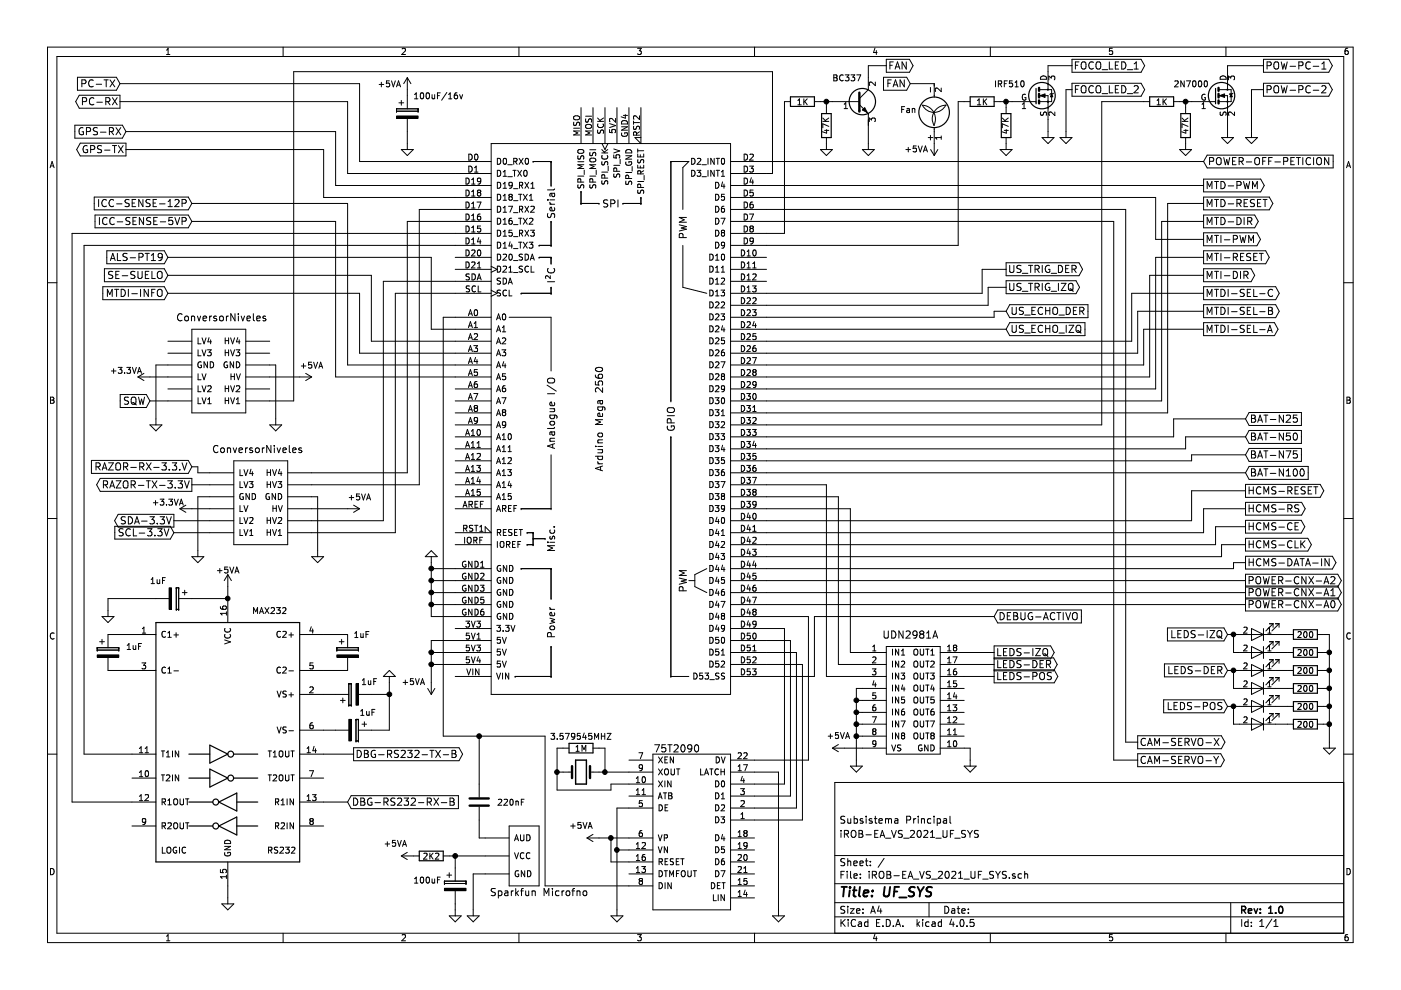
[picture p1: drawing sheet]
EESchema Schematic File Version 2
LIBS:power
LIBS:device
LIBS:transistors
LIBS:conn
LIBS:linear
LIBS:regul
LIBS:74xx
LIBS:cmos4000
LIBS:adc-dac
LIBS:memory
LIBS:xilinx
LIBS:microcontrollers
LIBS:dsp
LIBS:microchip
LIBS:analog_switches
LIBS:motorola
LIBS:texas
LIBS:intel
LIBS:audio
LIBS:interface
LIBS:digital-audio
LIBS:philips
LIBS:display
LIBS:cypress
LIBS:siliconi
LIBS:opto
LIBS:atmel
LIBS:contrib
LIBS:valves
LIBS:motor_drivers
LIBS:references
LIBS:relays
LIBS:switches
LIBS:arduino
LIBS:Baphomet_Libreria
LIBS:battery_management
LIBS:mechanical
LIBS:Power_Management
LIBS:74xgxx
LIBS:motors
LIBS:iROB-EA_VS_2021_UF_SYS-cache
EELAYER 25 0
EELAYER END
$Descr A4 11693 8268
encoding utf-8
Sheet 1 1
Title "UF_SYS"
Date ""
Rev "1.0"
Comp ""
Comment1 "iROB-EA_VS_2021_UF_SYS"
Comment2 "Subsistema Principal"
Comment3 ""
Comment4 ""
$EndDescr
$Comp
L MAX232 U?
U 1 1
P 1900 6200
F 0 "U?" H 1350 7250 50  0001 C CNN
F 1 "MAX232" H 2250 7300 50  0000 C CNN
F 2 "" H 1900 6300 50  0000 C CNN
F 3 "" H 1900 6300 50  0000 C CNN
	1    1900 6200
	1    0    0    -1  
$EndComp
$Comp
L CP C?
U 1 1
P 900 5450
F 0 "C?" H 925 5550 50  0001 L CNN
F 1 "1uF" H 1050 5500 50  0000 L CNN
F 2 "" H 938 5300 50  0000 C CNN
F 3 "" H 900 5450 50  0000 C CNN
	1    900  5450
	1    0    0    -1  
$EndComp
Wire Wire Line
	900  5300 1100 5300
Wire Wire Line
	1100 5600 900  5600
$Comp
L CP C?
U 1 1
P 2900 5450
F 0 "C?" H 2925 5550 50  0001 L CNN
F 1 "1uF" H 2950 5600 50  0000 L CNN
F 2 "" H 2938 5300 50  0000 C CNN
F 3 "" H 2900 5450 50  0000 C CNN
	1    2900 5450
	1    0    0    -1  
$EndComp
Wire Wire Line
	2700 5300 2900 5300
Wire Wire Line
	2700 5600 2900 5600
$Comp
L CP C?
U 1 1
P 2950 6100
F 0 "C?" H 2975 6200 50  0001 L CNN
F 1 "1uF" V 2800 6150 50  0000 L CNN
F 2 "" H 2988 5950 50  0000 C CNN
F 3 "" H 2950 6100 50  0000 C CNN
	1    2950 6100
	0    1    1    0   
$EndComp
$Comp
L CP C?
U 1 1
P 2950 5800
F 0 "C?" H 2975 5900 50  0001 L CNN
F 1 "1uF" V 3050 5600 50  0000 L CNN
F 2 "" H 2988 5650 50  0000 C CNN
F 3 "" H 2950 5800 50  0000 C CNN
	1    2950 5800
	0    -1   -1   0   
$EndComp
$Comp
L +5VA #PWR?
U 1 1
P 1900 4900
F 0 "#PWR?" H 1900 4750 50  0001 C CNN
F 1 "+5VA" H 1900 5040 50  0000 C CNN
F 2 "" H 1900 4900 50  0000 C CNN
F 3 "" H 1900 4900 50  0000 C CNN
	1    1900 4900
	1    0    0    -1  
$EndComp
$Comp
L CP C?
U 1 1
P 1450 5000
F 0 "C?" H 1475 5100 50  0001 L CNN
F 1 "1uF" V 1300 4800 50  0000 L CNN
F 2 "" H 1488 4850 50  0000 C CNN
F 3 "" H 1450 5000 50  0000 C CNN
	1    1450 5000
	0    1    1    0   
$EndComp
$Comp
L GND #PWR?
U 1 1
P 900 5100
F 0 "#PWR?" H 900 4850 50  0001 C CNN
F 1 "GND" H 900 4950 50  0001 C CNN
F 2 "" H 900 5100 50  0000 C CNN
F 3 "" H 900 5100 50  0000 C CNN
	1    900  5100
	1    0    0    -1  
$EndComp
Wire Wire Line
	1600 5000 1900 5000
Wire Wire Line
	1300 5000 900  5000
Wire Wire Line
	900  5000 900  5100
Wire Wire Line
	1900 5000 1900 4900
Connection ~ 1900 5000
Wire Wire Line
	2700 5800 2800 5800
Wire Wire Line
	2800 6100 2700 6100
Wire Wire Line
	3100 5800 3250 5800
$Comp
L GND #PWR?
U 1 1
P 3250 5700
F 0 "#PWR?" H 3250 5450 50  0001 C CNN
F 1 "GND" H 3250 5550 50  0001 C CNN
F 2 "" H 3250 5700 50  0000 C CNN
F 3 "" H 3250 5700 50  0000 C CNN
	1    3250 5700
	-1   0    0    1   
$EndComp
$Comp
L GND #PWR?
U 1 1
P 1900 7500
F 0 "#PWR?" H 1900 7250 50  0001 C CNN
F 1 "GND" H 1900 7350 50  0001 C CNN
F 2 "" H 1900 7500 50  0000 C CNN
F 3 "" H 1900 7500 50  0000 C CNN
	1    1900 7500
	1    0    0    -1  
$EndComp
Wire Wire Line
	1900 7400 1900 7500
Text GLabel 2950 6300 2    60   Output ~ 0
DBG-RS232-TX-B
Wire Wire Line
	3250 5700 3250 6100
Wire Wire Line
	3250 6100 3100 6100
Connection ~ 3250 5800
Text GLabel 2900 6700 2    60   Input ~ 0
DBG-RS232-RX-B
Wire Wire Line
	700  6300 1100 6300
Wire Wire Line
	600  6700 1100 6700
$Comp
L SPARKFUN-MICROFONO U?
U 1 1
P 4500 6800
F 0 "U?" H 4550 6900 60  0001 C CNN
F 1 "Sparkfun Microfno" H 4500 6150 60  0000 C CNN
F 2 "" H 4500 6800 60  0001 C CNN
F 3 "" H 4500 6800 60  0001 C CNN
	1    4500 6800
	-1   0    0    -1  
$EndComp
$Comp
L +5VA #PWR?
U 1 1
P 3450 7150
F 0 "#PWR?" H 3450 7000 50  0001 C CNN
F 1 "+5VA" V 3550 7300 50  0000 C CNN
F 2 "" H 3450 7150 50  0000 C CNN
F 3 "" H 3450 7150 50  0000 C CNN
	1    3450 7150
	0    -1   -1   0   
$EndComp
Wire Wire Line
	3750 7150 4050 7150
$Comp
L GND #PWR?
U 1 1
P 3950 7600
F 0 "#PWR?" H 3950 7350 50  0001 C CNN
F 1 "GND" H 3950 7450 50  0001 C CNN
F 2 "" H 3950 7600 50  0000 C CNN
F 3 "" H 3950 7600 50  0000 C CNN
	1    3950 7600
	1    0    0    -1  
$EndComp
Wire Wire Line
	4050 7300 3950 7300
Wire Wire Line
	3950 7300 3950 7600
$Comp
L 75T2090 U?
U 1 1
P 5800 6200
F 0 "U?" H 5450 6300 60  0001 C CNN
F 1 "75T2090" H 5650 6150 60  0000 C CNN
F 2 "" H 5800 6200 60  0001 C CNN
F 3 "" H 5800 6200 60  0001 C CNN
	1    5800 6200
	1    0    0    -1  
$EndComp
$Comp
L Crystal Y?
U 1 1
P 4850 6450
F 0 "Y?" H 4850 6600 50  0001 C CNN
F 1 "3.579545MHZ" H 4850 6750 50  0000 C CNN
F 2 "" H 4850 6450 50  0000 C CNN
F 3 "" H 4850 6450 50  0000 C CNN
	1    4850 6450
	1    0    0    -1  
$EndComp
Wire Wire Line
	5000 6450 5250 6450
Wire Wire Line
	5250 6550 5100 6550
Wire Wire Line
	5100 6550 5100 6600
Wire Wire Line
	5100 6600 4650 6600
$Comp
L R R?
U 1 1
P 4850 6250
F 0 "R?" V 4930 6250 50  0001 C CNN
F 1 "1M" V 4850 6250 50  0000 C CNN
F 2 "" V 4780 6250 50  0000 C CNN
F 3 "" H 4850 6250 50  0000 C CNN
	1    4850 6250
	0    1    1    0   
$EndComp
Wire Wire Line
	5000 6250 5050 6250
Wire Wire Line
	5050 6250 5050 6450
Connection ~ 5050 6450
Wire Wire Line
	4700 6450 4650 6450
Wire Wire Line
	4650 6600 4650 6250
Wire Wire Line
	4650 6250 4700 6250
Connection ~ 4650 6450
$Comp
L GND #PWR?
U 1 1
P 5150 7600
F 0 "#PWR?" H 5150 7350 50  0001 C CNN
F 1 "GND" H 5150 7450 50  0001 C CNN
F 2 "" H 5150 7600 50  0000 C CNN
F 3 "" H 5150 7600 50  0000 C CNN
	1    5150 7600
	1    0    0    -1  
$EndComp
Wire Wire Line
	5250 7100 5150 7100
Wire Wire Line
	6300 6450 6500 6450
Connection ~ 5150 7100
Wire Wire Line
	5250 6750 5150 6750
$Comp
L +5VA #PWR?
U 1 1
P 5000 7000
F 0 "#PWR?" H 5000 6850 50  0001 C CNN
F 1 "+5VA" V 5100 7150 50  0000 C CNN
F 2 "" H 5000 7000 50  0000 C CNN
F 3 "" H 5000 7000 50  0000 C CNN
	1    5000 7000
	0    -1   -1   0   
$EndComp
Wire Wire Line
	5000 7000 5250 7000
Wire Wire Line
	5250 7200 5100 7200
Wire Wire Line
	5100 7200 5100 7000
Connection ~ 5100 7000
$Comp
L Arduino_Mega2560_Shield XA?
U 1 1
P 5100 3500
F 0 "XA?" V 5200 3500 60  0001 C CNN
F 1 "Arduino Mega 2560" V 5000 3500 60  0000 C CNN
F 2 "" H 5800 6250 60  0001 C CNN
F 3 "" H 5800 6250 60  0001 C CNN
	1    5100 3500
	1    0    0    -1  
$EndComp
Wire Wire Line
	6400 5250 6550 5250
Wire Wire Line
	6550 5250 6550 6550
Wire Wire Line
	6550 6550 6300 6550
Wire Wire Line
	6400 5350 6600 5350
Wire Wire Line
	6600 5350 6600 6650
Wire Wire Line
	6600 6650 6300 6650
Wire Wire Line
	6400 5450 6650 5450
Wire Wire Line
	6650 5450 6650 6750
Wire Wire Line
	6650 6750 6300 6750
Wire Wire Line
	6400 5550 6700 5550
Wire Wire Line
	6700 5550 6700 6850
Wire Wire Line
	6700 6850 6300 6850
Wire Wire Line
	6400 5150 6750 5150
Wire Wire Line
	6750 5150 6750 6350
Wire Wire Line
	6750 6350 6300 6350
Wire Wire Line
	4550 7400 5250 7400
Wire Wire Line
	4000 7000 4050 7000
Wire Wire Line
	3800 2650 3700 2650
Wire Wire Line
	3700 2650 3700 6150
Wire Wire Line
	3700 6150 4550 6150
$Comp
L +5VA #PWR?
U 1 1
P 3600 5700
F 0 "#PWR?" H 3600 5550 50  0001 C CNN
F 1 "+5VA" H 3750 5700 50  0000 C CNN
F 2 "" H 3600 5700 50  0000 C CNN
F 3 "" H 3600 5700 50  0000 C CNN
	1    3600 5700
	-1   0    0    1   
$EndComp
Wire Wire Line
	3600 5450 3800 5450
Wire Wire Line
	3600 5550 3800 5550
$Comp
L GND #PWR?
U 1 1
P 3600 4700
F 0 "#PWR?" H 3600 4450 50  0001 C CNN
F 1 "GND" H 3600 4550 50  0001 C CNN
F 2 "" H 3600 4700 50  0000 C CNN
F 3 "" H 3600 4700 50  0000 C CNN
	1    3600 4700
	-1   0    0    1   
$EndComp
Wire Wire Line
	3800 4750 3600 4750
Wire Wire Line
	3600 4700 3600 5150
Wire Wire Line
	3800 4850 3600 4850
Connection ~ 3600 4850
Wire Wire Line
	3800 4950 3600 4950
Connection ~ 3600 4950
Wire Wire Line
	3800 5050 3600 5050
Connection ~ 3600 5050
Wire Wire Line
	3600 5150 3800 5150
Connection ~ 3600 4750
Wire Wire Line
	3600 5350 3600 5700
Connection ~ 3600 5450
Connection ~ 3600 5550
Wire Wire Line
	3800 5350 3600 5350
Wire Wire Line
	4550 6150 4550 7400
Connection ~ 4000 6150
Text GLabel 10400 5050 2    60   Output ~ 0
POWER-CNX-A0
Wire Wire Line
	10400 5050 6400 5050
Text GLabel 10400 4950 2    60   Output ~ 0
POWER-CNX-A1
Wire Wire Line
	6400 4950 10400 4950
Text GLabel 10400 4850 2    60   Output ~ 0
POWER-CNX-A2
Wire Wire Line
	10400 4850 6400 4850
Text GLabel 10400 4700 2    60   Output ~ 0
HCMS-DATA-IN
Text GLabel 10400 4250 2    60   Output ~ 0
HCMS-RS
Text GLabel 10400 4550 2    60   Output ~ 0
HCMS-CLK
Text GLabel 10400 4100 2    60   Output ~ 0
HCMS-RESET
Text GLabel 10400 4400 2    60   Output ~ 0
HCMS-CE
Wire Wire Line
	6400 4750 10300 4750
Wire Wire Line
	10300 4750 10300 4700
Wire Wire Line
	10300 4700 10400 4700
Wire Wire Line
	10400 4550 10200 4550
Wire Wire Line
	10200 4550 10200 4650
Wire Wire Line
	10200 4650 6400 4650
Wire Wire Line
	10400 4400 10150 4400
Wire Wire Line
	10150 4400 10150 4550
Wire Wire Line
	10150 4550 6400 4550
Wire Wire Line
	10050 4250 10400 4250
Wire Wire Line
	10050 4250 10050 4450
Wire Wire Line
	10050 4450 6400 4450
Wire Wire Line
	10400 4100 9950 4100
Wire Wire Line
	9950 4100 9950 4350
Wire Wire Line
	9950 4350 6400 4350
$Comp
L UDN2981A U?
U 1 1
P 7500 5200
F 0 "U?" H 7400 5150 60  0001 C CNN
F 1 "UDN2981A" H 7600 5100 60  0000 C CNN
F 2 "" H 7500 5200 60  0001 C CNN
F 3 "" H 7500 5200 60  0001 C CNN
	1    7500 5200
	1    0    0    -1  
$EndComp
Wire Wire Line
	6400 4250 7100 4250
Wire Wire Line
	7100 4250 7100 5450
Wire Wire Line
	7100 5450 7200 5450
Wire Wire Line
	6400 4150 7000 4150
Wire Wire Line
	7000 4150 7000 5550
Wire Wire Line
	7000 5550 7200 5550
Wire Wire Line
	7200 5650 6900 5650
Wire Wire Line
	6900 5650 6900 4050
Wire Wire Line
	6900 4050 6400 4050
$Comp
L LED D?
U 1 1
P 10500 5300
F 0 "D?" H 10500 5400 50  0001 C CNN
F 1 "LED" H 10500 5200 50  0001 C CNN
F 2 "" H 10500 5300 50  0000 C CNN
F 3 "" H 10500 5300 50  0000 C CNN
	1    10500 5300
	-1   0    0    1   
$EndComp
$Comp
L LED D?
U 1 1
P 10500 5450
F 0 "D?" H 10500 5550 50  0001 C CNN
F 1 "LED" H 10500 5350 50  0001 C CNN
F 2 "" H 10500 5450 50  0000 C CNN
F 3 "" H 10500 5450 50  0000 C CNN
	1    10500 5450
	-1   0    0    1   
$EndComp
$Comp
L LED D?
U 1 1
P 10500 5600
F 0 "D?" H 10500 5700 50  0001 C CNN
F 1 "LED" H 10500 5500 50  0001 C CNN
F 2 "" H 10500 5600 50  0000 C CNN
F 3 "" H 10500 5600 50  0000 C CNN
	1    10500 5600
	-1   0    0    1   
$EndComp
$Comp
L LED D?
U 1 1
P 10500 5750
F 0 "D?" H 10500 5850 50  0001 C CNN
F 1 "LED" H 10500 5650 50  0001 C CNN
F 2 "" H 10500 5750 50  0000 C CNN
F 3 "" H 10500 5750 50  0000 C CNN
	1    10500 5750
	-1   0    0    1   
$EndComp
$Comp
L LED D?
U 1 1
P 10500 5900
F 0 "D?" H 10500 6000 50  0001 C CNN
F 1 "LED" H 10500 5800 50  0001 C CNN
F 2 "" H 10500 5900 50  0000 C CNN
F 3 "" H 10500 5900 50  0000 C CNN
	1    10500 5900
	-1   0    0    1   
$EndComp
$Comp
L LED D?
U 1 1
P 10500 6050
F 0 "D?" H 10500 6150 50  0001 C CNN
F 1 "LED" H 10500 5950 50  0001 C CNN
F 2 "" H 10500 6050 50  0000 C CNN
F 3 "" H 10500 6050 50  0000 C CNN
	1    10500 6050
	-1   0    0    1   
$EndComp
$Comp
L R R?
U 1 1
P 10900 5300
F 0 "R?" V 10980 5300 50  0001 C CNN
F 1 "200" V 10900 5300 50  0000 C CNN
F 2 "" V 10830 5300 50  0000 C CNN
F 3 "" H 10900 5300 50  0000 C CNN
	1    10900 5300
	0    1    1    0   
$EndComp
$Comp
L R R?
U 1 1
P 10900 5450
F 0 "R?" V 10980 5450 50  0001 C CNN
F 1 "200" V 10900 5450 50  0000 C CNN
F 2 "" V 10830 5450 50  0000 C CNN
F 3 "" H 10900 5450 50  0000 C CNN
	1    10900 5450
	0    1    1    0   
$EndComp
$Comp
L R R?
U 1 1
P 10900 5600
F 0 "R?" V 10980 5600 50  0001 C CNN
F 1 "200" V 10900 5600 50  0000 C CNN
F 2 "" V 10830 5600 50  0000 C CNN
F 3 "" H 10900 5600 50  0000 C CNN
	1    10900 5600
	0    1    1    0   
$EndComp
$Comp
L R R?
U 1 1
P 10900 5750
F 0 "R?" V 10980 5750 50  0001 C CNN
F 1 "200" V 10900 5750 50  0000 C CNN
F 2 "" V 10830 5750 50  0000 C CNN
F 3 "" H 10900 5750 50  0000 C CNN
	1    10900 5750
	0    1    1    0   
$EndComp
$Comp
L R R?
U 1 1
P 10900 5900
F 0 "R?" V 10980 5900 50  0001 C CNN
F 1 "200" V 10900 5900 50  0000 C CNN
F 2 "" V 10830 5900 50  0000 C CNN
F 3 "" H 10900 5900 50  0000 C CNN
	1    10900 5900
	0    1    1    0   
$EndComp
$Comp
L R R?
U 1 1
P 10900 6050
F 0 "R?" V 10980 6050 50  0001 C CNN
F 1 "200" V 10900 6050 50  0000 C CNN
F 2 "" V 10830 6050 50  0000 C CNN
F 3 "" H 10900 6050 50  0000 C CNN
	1    10900 6050
	0    1    1    0   
$EndComp
Wire Wire Line
	10650 5300 10750 5300
Wire Wire Line
	10750 5450 10650 5450
Wire Wire Line
	10650 5600 10750 5600
Wire Wire Line
	10650 5750 10750 5750
Wire Wire Line
	10750 5900 10650 5900
Wire Wire Line
	10650 6050 10750 6050
$Comp
L GND #PWR?
U 1 1
P 11100 6200
F 0 "#PWR?" H 11100 5950 50  0001 C CNN
F 1 "GND" H 11100 6050 50  0001 C CNN
F 2 "" H 11100 6200 50  0000 C CNN
F 3 "" H 11100 6200 50  0000 C CNN
	1    11100 6200
	1    0    0    -1  
$EndComp
Wire Wire Line
	11050 5300 11100 5300
Wire Wire Line
	11100 5300 11100 6200
Wire Wire Line
	11050 6050 11100 6050
Connection ~ 11100 6050
Wire Wire Line
	11050 5900 11100 5900
Connection ~ 11100 5900
Wire Wire Line
	11050 5750 11100 5750
Connection ~ 11100 5750
Wire Wire Line
	11050 5600 11100 5600
Connection ~ 11100 5600
Wire Wire Line
	11050 5450 11100 5450
Connection ~ 11100 5450
$Comp
L GND #PWR?
U 1 1
P 7150 6350
F 0 "#PWR?" H 7150 6100 50  0001 C CNN
F 1 "GND" H 7150 6200 50  0001 C CNN
F 2 "" H 7150 6350 50  0000 C CNN
F 3 "" H 7150 6350 50  0000 C CNN
	1    7150 6350
	1    0    0    -1  
$EndComp
Wire Wire Line
	7200 5750 7150 5750
Wire Wire Line
	7150 5750 7150 6350
Wire Wire Line
	7200 6150 7150 6150
Connection ~ 7150 6150
Wire Wire Line
	7200 6050 7150 6050
Connection ~ 7150 6050
Wire Wire Line
	7200 5950 7150 5950
Connection ~ 7150 5950
Wire Wire Line
	7200 5850 7150 5850
Connection ~ 7150 5850
Text GLabel 1050 1250 0    60   Output ~ 0
GPS-TX
Text GLabel 1600 3900 0    60   Input ~ 0
RAZOR-RX-3.3.V
Text GLabel 1000 850  0    60   Output ~ 0
PC-RX
Text GLabel 1000 700  0    60   Input ~ 0
PC-TX
Text GLabel 1050 1100 0    60   Input ~ 0
GPS-RX
Text GLabel 1600 4050 0    60   Output ~ 0
RAZOR-TX-3.3V
Wire Wire Line
	3800 1950 600  1950
Wire Wire Line
	3800 2050 700  2050
Wire Wire Line
	600  1950 600  6700
Wire Wire Line
	700  2050 700  6300
Wire Wire Line
	1000 700  3000 700 
Wire Wire Line
	1050 1100 2800 1100
Wire Wire Line
	1050 1250 2700 1250
Text GLabel 1400 2300 0    60   Input ~ 0
SE-SUELO
Text GLabel 8300 5450 2    60   Output ~ 0
LEDS-IZQ
Text GLabel 8300 5550 2    60   Output ~ 0
LEDS-DER
Wire Wire Line
	8050 5450 8300 5450
Wire Wire Line
	8050 5550 8300 5550
Text GLabel 8300 5650 2    60   Output ~ 0
LEDS-POS
Text GLabel 10250 5300 0    60   Input ~ 0
LEDS-IZQ
Text GLabel 10250 5600 0    60   Input ~ 0
LEDS-DER
Text GLabel 10250 5900 0    60   Input ~ 0
LEDS-POS
Wire Wire Line
	10250 5300 10350 5300
Wire Wire Line
	10350 5450 10300 5450
Wire Wire Line
	10300 5450 10300 5300
Connection ~ 10300 5300
Wire Wire Line
	10250 5600 10350 5600
Wire Wire Line
	10350 5750 10300 5750
Wire Wire Line
	10300 5750 10300 5600
Connection ~ 10300 5600
Wire Wire Line
	10350 5900 10250 5900
Wire Wire Line
	10300 5900 10300 6050
Wire Wire Line
	10300 6050 10350 6050
Connection ~ 10300 5900
Wire Wire Line
	8050 5650 8300 5650
$Comp
L GND #PWR?
U 1 1
P 8100 6350
F 0 "#PWR?" H 8100 6100 50  0001 C CNN
F 1 "GND" H 8100 6200 50  0001 C CNN
F 2 "" H 8100 6350 50  0000 C CNN
F 3 "" H 8100 6350 50  0000 C CNN
	1    8100 6350
	1    0    0    -1  
$EndComp
Wire Wire Line
	8050 6250 8100 6250
Wire Wire Line
	8100 6250 8100 6350
$Comp
L +5VA #PWR?
U 1 1
P 7050 6250
F 0 "#PWR?" H 7050 6100 50  0001 C CNN
F 1 "+5VA" V 7150 6300 50  0000 C CNN
F 2 "" H 7050 6250 50  0000 C CNN
F 3 "" H 7050 6250 50  0000 C CNN
	1    7050 6250
	0    -1   -1   0   
$EndComp
Wire Wire Line
	7200 6250 7050 6250
Text GLabel 10400 3950 2    60   Input ~ 0
BAT-N100
Text GLabel 10400 3800 2    60   Input ~ 0
BAT-N75
Text GLabel 10400 3650 2    60   Input ~ 0
BAT-N50
Text GLabel 10400 3500 2    60   Input ~ 0
BAT-N25
Wire Wire Line
	6400 3950 10400 3950
Wire Wire Line
	6400 3850 9950 3850
Wire Wire Line
	9950 3850 9950 3800
Wire Wire Line
	9950 3800 10400 3800
Wire Wire Line
	10400 3650 9900 3650
Wire Wire Line
	9900 3650 9900 3750
Wire Wire Line
	9900 3750 6400 3750
Wire Wire Line
	6400 3650 9800 3650
Wire Wire Line
	9800 3650 9800 3500
Wire Wire Line
	9800 3500 10400 3500
Text GLabel 10050 1350 2    60   Input ~ 0
POWER-OFF-PETICION
$Comp
L 2N7002 Q?
U 1 1
P 10150 800
F 0 "Q?" H 10350 875 50  0001 L CNN
F 1 "2N7000" H 9800 900 50  0000 L CNN
F 2 "TO_SOT_Packages_SMD:SOT-23" H 10350 725 50  0001 L CIN
F 3 "" H 10150 800 50  0000 L CNN
	1    10150 800 
	1    0    0    -1  
$EndComp
$Comp
L GND #PWR?
U 1 1
P 10250 1100
F 0 "#PWR?" H 10250 850 50  0001 C CNN
F 1 "GND" H 10250 950 50  0001 C CNN
F 2 "" H 10250 1100 50  0000 C CNN
F 3 "" H 10250 1100 50  0000 C CNN
	1    10250 1100
	1    0    0    -1  
$EndComp
$Comp
L R R?
U 1 1
P 9700 850
F 0 "R?" V 9780 850 50  0001 C CNN
F 1 "1K" V 9700 850 50  0000 C CNN
F 2 "" V 9630 850 50  0000 C CNN
F 3 "" H 9700 850 50  0000 C CNN
	1    9700 850 
	0    1    1    0   
$EndComp
Wire Wire Line
	9850 850  9950 850 
Text GLabel 10550 550  2    60   Output ~ 0
POW-PC-1
Wire Wire Line
	10550 550  10250 550 
Wire Wire Line
	10250 550  10250 600 
Text GLabel 10550 750  2    60   Output ~ 0
POW-PC-2
$Comp
L GND #PWR?
U 1 1
P 10450 1100
F 0 "#PWR?" H 10450 850 50  0001 C CNN
F 1 "GND" H 10450 950 50  0001 C CNN
F 2 "" H 10450 1100 50  0000 C CNN
F 3 "" H 10450 1100 50  0000 C CNN
	1    10450 1100
	1    0    0    -1  
$EndComp
Wire Wire Line
	10550 750  10450 750 
$Comp
L R R?
U 1 1
P 9900 1050
F 0 "R?" V 9980 1050 50  0001 C CNN
F 1 "47K" V 9900 1050 50  0000 C CNN
F 2 "" V 9830 1050 50  0000 C CNN
F 3 "" H 9900 1050 50  0000 C CNN
	1    9900 1050
	-1   0    0    1   
$EndComp
Wire Wire Line
	9900 900  9900 850 
Connection ~ 9900 850 
$Comp
L GND #PWR?
U 1 1
P 9900 1200
F 0 "#PWR?" H 9900 950 50  0001 C CNN
F 1 "GND" H 9900 1050 50  0001 C CNN
F 2 "" H 9900 1200 50  0000 C CNN
F 3 "" H 9900 1200 50  0000 C CNN
	1    9900 1200
	1    0    0    -1  
$EndComp
Text GLabel 1450 4350 0    60   Output ~ 0
SDA-3.3V
Text GLabel 1450 4450 0    60   Input ~ 0
SCL-3.3V
Text GLabel 1400 2150 0    60   Input ~ 0
ALS-PT19
Wire Wire Line
	6400 3550 9200 3550
Wire Wire Line
	10050 1350 6400 1350
Wire Wire Line
	10450 750  10450 1100
Wire Wire Line
	10250 1000 10250 1100
Text GLabel 10050 1700 2    60   Output ~ 0
MTD-RESET
Text GLabel 10050 1550 2    60   Output ~ 0
MTD-PWM
Text GLabel 10050 1850 2    60   Output ~ 0
MTD-DIR
Wire Wire Line
	6400 1550 10050 1550
Wire Wire Line
	10050 1700 9750 1700
Wire Wire Line
	9750 1700 9750 3450
Wire Wire Line
	9750 3450 6400 3450
Wire Wire Line
	6400 3350 9700 3350
Wire Wire Line
	9700 3350 9700 1850
Wire Wire Line
	9700 1850 10050 1850
Text GLabel 10050 2150 2    60   Output ~ 0
MTI-RESET
Text GLabel 10050 2000 2    60   Output ~ 0
MTI-PWM
Text GLabel 10050 2300 2    60   Output ~ 0
MTI-DIR
Wire Wire Line
	10050 2000 9650 2000
Wire Wire Line
	9650 2000 9650 1650
Wire Wire Line
	9650 1650 6400 1650
Wire Wire Line
	10050 2150 9650 2150
Wire Wire Line
	9650 2150 9650 3250
Wire Wire Line
	9650 3250 6400 3250
Wire Wire Line
	6400 3150 9600 3150
Wire Wire Line
	9600 3150 9600 2300
Wire Wire Line
	9600 2300 10050 2300
Text GLabel 10050 2750 2    60   Output ~ 0
MTDI-SEL-A
Text GLabel 10050 2600 2    60   Output ~ 0
MTDI-SEL-B
Text GLabel 10050 2450 2    60   Output ~ 0
MTDI-SEL-C
Text GLabel 1400 2450 0    60   Input ~ 0
MTDI-INFO
Wire Wire Line
	10050 2750 9550 2750
Wire Wire Line
	9550 2750 9550 3050
Wire Wire Line
	9550 3050 6400 3050
Wire Wire Line
	6400 2950 9500 2950
Wire Wire Line
	9500 2950 9500 2600
Wire Wire Line
	9500 2600 10050 2600
Wire Wire Line
	10050 2450 9450 2450
Wire Wire Line
	9450 2450 9450 2850
Wire Wire Line
	9450 2850 6400 2850
Text GLabel 9500 6350 2    60   Output ~ 0
CAM-SERVO-Y
Text GLabel 9500 6200 2    60   Output ~ 0
CAM-SERVO-X
Wire Wire Line
	6400 1750 9400 1750
Wire Wire Line
	9400 1750 9400 6200
Wire Wire Line
	9400 6200 9500 6200
Wire Wire Line
	6400 1850 9300 1850
Wire Wire Line
	9300 1850 9300 6350
Wire Wire Line
	9300 6350 9500 6350
Text GLabel 8400 2250 2    60   Output ~ 0
US_TRIG_DER
Text GLabel 8400 2400 2    60   Output ~ 0
US_TRIG_IZQ
Text GLabel 8400 2600 2    60   Input ~ 0
US_ECHO_DER
Text GLabel 8400 2750 2    60   Input ~ 0
US_ECHO_IZQ
Wire Wire Line
	8400 2750 6400 2750
Wire Wire Line
	6400 2650 8300 2650
Wire Wire Line
	8300 2650 8300 2600
Wire Wire Line
	8300 2600 8400 2600
Wire Wire Line
	8250 2400 8400 2400
Wire Wire Line
	8250 2400 8250 2550
Wire Wire Line
	8250 2550 6400 2550
Wire Wire Line
	8400 2250 8200 2250
Wire Wire Line
	8200 2250 8200 2450
Wire Wire Line
	8200 2450 6400 2450
Text GLabel 1600 1700 0    60   Input ~ 0
ICC-SENSE-12P
Text GLabel 1600 1850 0    60   Input ~ 0
ICC-SENSE-5VP
Wire Wire Line
	1000 850  2900 850 
Wire Wire Line
	2700 6700 2900 6700
Wire Wire Line
	2700 6300 2950 6300
Text GLabel 8300 5150 2    60   Input ~ 0
DEBUG-ACTIVO
Wire Wire Line
	8300 5150 6800 5150
Wire Wire Line
	6800 5150 6800 5650
Wire Wire Line
	6800 5650 6400 5650
$Comp
L CP C?
U 1 1
P 3400 950
F 0 "C?" H 3425 1050 50  0001 L CNN
F 1 "100uF/16v" H 3450 1100 50  0000 L CNN
F 2 "" H 3438 800 50  0000 C CNN
F 3 "" H 3400 950 50  0000 C CNN
	1    3400 950 
	1    0    0    -1  
$EndComp
$Comp
L GND #PWR?
U 1 1
P 3400 1200
F 0 "#PWR?" H 3400 950 50  0001 C CNN
F 1 "GND" H 3400 1050 50  0001 C CNN
F 2 "" H 3400 1200 50  0000 C CNN
F 3 "" H 3400 1200 50  0000 C CNN
	1    3400 1200
	1    0    0    -1  
$EndComp
Wire Wire Line
	3400 1100 3400 1200
$Comp
L +5VA #PWR?
U 1 1
P 3400 750
F 0 "#PWR?" H 3400 600 50  0001 C CNN
F 1 "+5VA" H 3250 800 50  0000 C CNN
F 2 "" H 3400 750 50  0000 C CNN
F 3 "" H 3400 750 50  0000 C CNN
	1    3400 750 
	1    0    0    -1  
$EndComp
$Comp
L R R?
U 1 1
P 3600 7150
F 0 "R?" V 3680 7150 50  0001 C CNN
F 1 "2K2" V 3600 7150 50  0000 C CNN
F 2 "" V 3530 7150 50  0000 C CNN
F 3 "" H 3600 7150 50  0000 C CNN
	1    3600 7150
	0    1    1    0   
$EndComp
$Comp
L C C?
U 1 1
P 4000 6700
F 0 "C?" H 4025 6800 50  0001 L CNN
F 1 "220nF" H 4150 6700 50  0000 L CNN
F 2 "" H 4038 6550 50  0000 C CNN
F 3 "" H 4000 6700 50  0000 C CNN
	1    4000 6700
	1    0    0    -1  
$EndComp
Wire Wire Line
	4000 6150 4000 6550
Wire Wire Line
	4000 6850 4000 7000
$Comp
L CP C?
U 1 1
P 3800 7400
F 0 "C?" H 3825 7500 50  0001 L CNN
F 1 "100uF" H 3450 7450 50  0000 L CNN
F 2 "" H 3838 7250 50  0000 C CNN
F 3 "" H 3800 7400 50  0000 C CNN
	1    3800 7400
	1    0    0    -1  
$EndComp
Wire Wire Line
	3800 7150 3800 7250
Connection ~ 3800 7150
$Comp
L GND #PWR?
U 1 1
P 3800 7600
F 0 "#PWR?" H 3800 7350 50  0001 C CNN
F 1 "GND" H 3800 7450 50  0001 C CNN
F 2 "" H 3800 7600 50  0000 C CNN
F 3 "" H 3800 7600 50  0000 C CNN
	1    3800 7600
	1    0    0    -1  
$EndComp
Wire Wire Line
	3800 7550 3800 7600
$Comp
L GND #PWR?
U 1 1
P 6500 7600
F 0 "#PWR?" H 6500 7350 50  0001 C CNN
F 1 "GND" H 6500 7450 50  0001 C CNN
F 2 "" H 6500 7600 50  0000 C CNN
F 3 "" H 6500 7600 50  0000 C CNN
	1    6500 7600
	1    0    0    -1  
$EndComp
Wire Wire Line
	5150 6750 5150 7600
Wire Wire Line
	6500 6450 6500 7600
Wire Wire Line
	9200 3550 9200 850 
Wire Wire Line
	9200 850  9550 850 
$Comp
L GND #PWR?
U 1 1
P 7250 1200
F 0 "#PWR?" H 7250 950 50  0001 C CNN
F 1 "GND" H 7250 1050 50  0001 C CNN
F 2 "" H 7250 1200 50  0000 C CNN
F 3 "" H 7250 1200 50  0000 C CNN
	1    7250 1200
	1    0    0    -1  
$EndComp
$Comp
L R R?
U 1 1
P 6700 850
F 0 "R?" V 6780 850 50  0001 C CNN
F 1 "1K" V 6700 850 50  0000 C CNN
F 2 "" V 6630 850 50  0000 C CNN
F 3 "" H 6700 850 50  0000 C CNN
	1    6700 850 
	0    1    1    0   
$EndComp
Wire Wire Line
	6850 850  6950 850 
Wire Wire Line
	7250 550  7250 650 
$Comp
L R R?
U 1 1
P 6900 1050
F 0 "R?" V 6980 1050 50  0001 C CNN
F 1 "47K" V 6900 1050 50  0000 C CNN
F 2 "" V 6830 1050 50  0000 C CNN
F 3 "" H 6900 1050 50  0000 C CNN
	1    6900 1050
	-1   0    0    1   
$EndComp
Wire Wire Line
	6900 900  6900 850 
Connection ~ 6900 850 
$Comp
L GND #PWR?
U 1 1
P 6900 1200
F 0 "#PWR?" H 6900 950 50  0001 C CNN
F 1 "GND" H 6900 1050 50  0001 C CNN
F 2 "" H 6900 1200 50  0000 C CNN
F 3 "" H 6900 1200 50  0000 C CNN
	1    6900 1200
	1    0    0    -1  
$EndComp
Wire Wire Line
	7250 1000 7250 1200
Text GLabel 7400 550  2    60   Output ~ 0
FAN
Wire Wire Line
	6550 850  6550 1950
Wire Wire Line
	6550 1950 6400 1950
$Comp
L ConversorNiveles U?
U 1 1
P 2100 3800
F 0 "U?" H 1850 3850 60  0001 C CNN
F 1 "ConversorNiveles" H 2050 3850 60  0000 C CNN
F 2 "" H 2100 3800 60  0001 C CNN
F 3 "" H 2100 3800 60  0001 C CNN
	1    2100 3800
	-1   0    0    -1  
$EndComp
Wire Wire Line
	2600 4450 3300 4450
Wire Wire Line
	2600 4350 3200 4350
$Comp
L GND #PWR?
U 1 1
P 2650 4600
F 0 "#PWR?" H 2650 4350 50  0001 C CNN
F 1 "GND" H 2650 4450 50  0001 C CNN
F 2 "" H 2650 4600 50  0000 C CNN
F 3 "" H 2650 4600 50  0000 C CNN
	1    2650 4600
	1    0    0    -1  
$EndComp
Wire Wire Line
	2600 4150 2650 4150
Wire Wire Line
	2650 4150 2650 4600
$Comp
L GND #PWR?
U 1 1
P 1650 4600
F 0 "#PWR?" H 1650 4350 50  0001 C CNN
F 1 "GND" H 1650 4450 50  0001 C CNN
F 2 "" H 1650 4600 50  0000 C CNN
F 3 "" H 1650 4600 50  0000 C CNN
	1    1650 4600
	1    0    0    -1  
$EndComp
Wire Wire Line
	1750 4150 1650 4150
Wire Wire Line
	1650 4150 1650 4600
$Comp
L +5VA #PWR?
U 1 1
P 2900 4250
F 0 "#PWR?" H 2900 4100 50  0001 C CNN
F 1 "+5VA" V 2800 4350 50  0000 C CNN
F 2 "" H 2900 4250 50  0000 C CNN
F 3 "" H 2900 4250 50  0000 C CNN
	1    2900 4250
	0    1    1    0   
$EndComp
Wire Wire Line
	2600 4250 2900 4250
$Comp
L +3.3VA #PWR?
U 1 1
P 1600 4250
F 0 "#PWR?" H 1600 4100 50  0001 C CNN
F 1 "+3.3VA" V 1650 4450 50  0000 C CNN
F 2 "" H 1600 4250 50  0000 C CNN
F 3 "" H 1600 4250 50  0000 C CNN
	1    1600 4250
	0    -1   -1   0   
$EndComp
Wire Wire Line
	1450 4350 1750 4350
Wire Wire Line
	1750 4450 1450 4450
Wire Wire Line
	1750 4250 1600 4250
$Comp
L Fan M?
U 1 1
P 7800 900
F 0 "M?" H 7900 1100 50  0001 L CNN
F 1 "Fan" H 7950 950 50  0000 L TNN
F 2 "" H 7800 910 50  0001 C CNN
F 3 "" H 7800 910 50  0001 C CNN
	1    7800 900 
	-1   0    0    1   
$EndComp
$Comp
L Q_NPN_BCE Q?
U 1 1
P 7150 850
F 0 "Q?" H 6950 950 50  0001 L CNN
F 1 "BC337" H 6950 1050 50  0000 L CNN
F 2 "" H 7350 950 50  0000 C CNN
F 3 "" H 7150 850 50  0000 C CNN
	1    7150 850 
	1    0    0    -1  
$EndComp
Text GLabel 7600 700  0    60   Input ~ 0
FAN
$Comp
L +5VA #PWR?
U 1 1
P 7800 1200
F 0 "#PWR?" H 7800 1050 50  0001 C CNN
F 1 "+5VA" H 7950 1250 50  0000 C CNN
F 2 "" H 7800 1200 50  0000 C CNN
F 3 "" H 7800 1200 50  0000 C CNN
	1    7800 1200
	-1   0    0    1   
$EndComp
Wire Wire Line
	1650 3900 1650 3950
Wire Wire Line
	1650 3950 1750 3950
Wire Wire Line
	2600 3950 3400 3950
Wire Wire Line
	2600 4050 3500 4050
Wire Wire Line
	1650 3900 1600 3900
Wire Wire Line
	1750 4050 1600 4050
Wire Wire Line
	3800 2750 3600 2750
Wire Wire Line
	3600 2750 3600 2150
Wire Wire Line
	3600 2150 1400 2150
Wire Wire Line
	1400 2300 3100 2300
Wire Wire Line
	1400 2450 3000 2450
Wire Wire Line
	1600 1700 2900 1700
Wire Wire Line
	1600 1850 2800 1850
Wire Wire Line
	3000 700  3000 1350
Wire Wire Line
	3000 1350 3800 1350
Wire Wire Line
	2900 850  2900 1450
Wire Wire Line
	2900 1450 3800 1450
Wire Wire Line
	2800 1100 2800 1550
Wire Wire Line
	2800 1550 3800 1550
Wire Wire Line
	3800 1650 2700 1650
Wire Wire Line
	2700 1650 2700 1250
Wire Wire Line
	3800 1750 3500 1750
Wire Wire Line
	3500 1750 3500 4050
Wire Wire Line
	3800 1850 3400 1850
Wire Wire Line
	3400 1850 3400 3950
Wire Wire Line
	3800 2450 3300 2450
Wire Wire Line
	3300 2450 3300 4450
Wire Wire Line
	3800 2350 3200 2350
Wire Wire Line
	3200 2350 3200 4350
Wire Wire Line
	3800 2850 3100 2850
Wire Wire Line
	3100 2850 3100 2300
Wire Wire Line
	3800 2950 3000 2950
Wire Wire Line
	3000 2950 3000 2450
Wire Wire Line
	3800 3050 2900 3050
Wire Wire Line
	2900 3050 2900 1700
Wire Wire Line
	3800 3150 2800 3150
Wire Wire Line
	2800 3150 2800 1850
$Comp
L ConversorNiveles U?
U 1 1
P 1750 2700
F 0 "U?" H 1500 2750 60  0001 C CNN
F 1 "ConversorNiveles" H 1650 2750 60  0000 C CNN
F 2 "" H 1750 2700 60  0001 C CNN
F 3 "" H 1750 2700 60  0001 C CNN
	1    1750 2700
	-1   0    0    -1  
$EndComp
$Comp
L GND #PWR?
U 1 1
P 2300 3500
F 0 "#PWR?" H 2300 3250 50  0001 C CNN
F 1 "GND" H 2300 3350 50  0001 C CNN
F 2 "" H 2300 3500 50  0000 C CNN
F 3 "" H 2300 3500 50  0000 C CNN
	1    2300 3500
	1    0    0    -1  
$EndComp
Wire Wire Line
	2250 3050 2300 3050
Wire Wire Line
	2300 3050 2300 3500
$Comp
L GND #PWR?
U 1 1
P 1300 3500
F 0 "#PWR?" H 1300 3250 50  0001 C CNN
F 1 "GND" H 1300 3350 50  0001 C CNN
F 2 "" H 1300 3500 50  0000 C CNN
F 3 "" H 1300 3500 50  0000 C CNN
	1    1300 3500
	1    0    0    -1  
$EndComp
Wire Wire Line
	1400 3050 1300 3050
Wire Wire Line
	1300 3050 1300 3500
$Comp
L +3.3VA #PWR?
U 1 1
P 1250 3150
F 0 "#PWR?" H 1250 3000 50  0001 C CNN
F 1 "+3.3VA" V 1300 3350 50  0000 C CNN
F 2 "" H 1250 3150 50  0000 C CNN
F 3 "" H 1250 3150 50  0000 C CNN
	1    1250 3150
	0    -1   -1   0   
$EndComp
Wire Wire Line
	1400 3150 1250 3150
$Comp
L +5VA #PWR?
U 1 1
P 2500 3150
F 0 "#PWR?" H 2500 3000 50  0001 C CNN
F 1 "+5VA" V 2400 3250 50  0000 C CNN
F 2 "" H 2500 3150 50  0000 C CNN
F 3 "" H 2500 3150 50  0000 C CNN
	1    2500 3150
	0    1    1    0   
$EndComp
Wire Wire Line
	2250 3150 2500 3150
Wire Wire Line
	6400 1450 6450 1450
Wire Wire Line
	6450 1450 6450 600 
Wire Wire Line
	6450 600  2450 600 
Wire Wire Line
	2450 600  2450 3350
Wire Wire Line
	2450 3350 2250 3350
Wire Wire Line
	3400 750  3400 800 
Text GLabel 1250 3350 0    60   Input ~ 0
SQW
Wire Wire Line
	1250 3350 1400 3350
Wire Wire Line
	7600 700  7800 700 
Wire Wire Line
	7250 550  7400 550 
$Comp
L 2N7002 Q?
U 1 1
P 8650 800
F 0 "Q?" H 8850 875 50  0001 L CNN
F 1 "IRF510" H 8300 900 50  0000 L CNN
F 2 "TO_SOT_Packages_SMD:SOT-23" H 8850 725 50  0001 L CIN
F 3 "" H 8650 800 50  0000 L CNN
	1    8650 800 
	1    0    0    -1  
$EndComp
$Comp
L GND #PWR?
U 1 1
P 8750 1100
F 0 "#PWR?" H 8750 850 50  0001 C CNN
F 1 "GND" H 8750 950 50  0001 C CNN
F 2 "" H 8750 1100 50  0000 C CNN
F 3 "" H 8750 1100 50  0000 C CNN
	1    8750 1100
	1    0    0    -1  
$EndComp
$Comp
L R R?
U 1 1
P 8200 850
F 0 "R?" V 8280 850 50  0001 C CNN
F 1 "1K" V 8200 850 50  0000 C CNN
F 2 "" V 8130 850 50  0000 C CNN
F 3 "" H 8200 850 50  0000 C CNN
	1    8200 850 
	0    1    1    0   
$EndComp
Wire Wire Line
	8350 850  8450 850 
Wire Wire Line
	8750 550  8750 600 
$Comp
L GND #PWR?
U 1 1
P 8900 1100
F 0 "#PWR?" H 8900 850 50  0001 C CNN
F 1 "GND" H 8900 950 50  0001 C CNN
F 2 "" H 8900 1100 50  0000 C CNN
F 3 "" H 8900 1100 50  0000 C CNN
	1    8900 1100
	1    0    0    -1  
$EndComp
$Comp
L R R?
U 1 1
P 8400 1050
F 0 "R?" V 8480 1050 50  0001 C CNN
F 1 "47K" V 8400 1050 50  0000 C CNN
F 2 "" V 8330 1050 50  0000 C CNN
F 3 "" H 8400 1050 50  0000 C CNN
	1    8400 1050
	-1   0    0    1   
$EndComp
Wire Wire Line
	8400 900  8400 850 
Connection ~ 8400 850 
$Comp
L GND #PWR?
U 1 1
P 8400 1200
F 0 "#PWR?" H 8400 950 50  0001 C CNN
F 1 "GND" H 8400 1050 50  0001 C CNN
F 2 "" H 8400 1200 50  0000 C CNN
F 3 "" H 8400 1200 50  0000 C CNN
	1    8400 1200
	1    0    0    -1  
$EndComp
Wire Wire Line
	8900 750  8900 1100
Wire Wire Line
	8750 1000 8750 1100
Text GLabel 8950 550  2    60   Output ~ 0
FOCO_LED_1
Wire Wire Line
	8750 550  8950 550 
Text GLabel 8950 750  2    60   Output ~ 0
FOCO_LED_2
Wire Wire Line
	8900 750  8950 750 
Wire Wire Line
	8050 850  8000 850 
Wire Wire Line
	8000 850  8000 2050
Wire Wire Line
	8000 2050 6400 2050
$EndSCHEMATC
